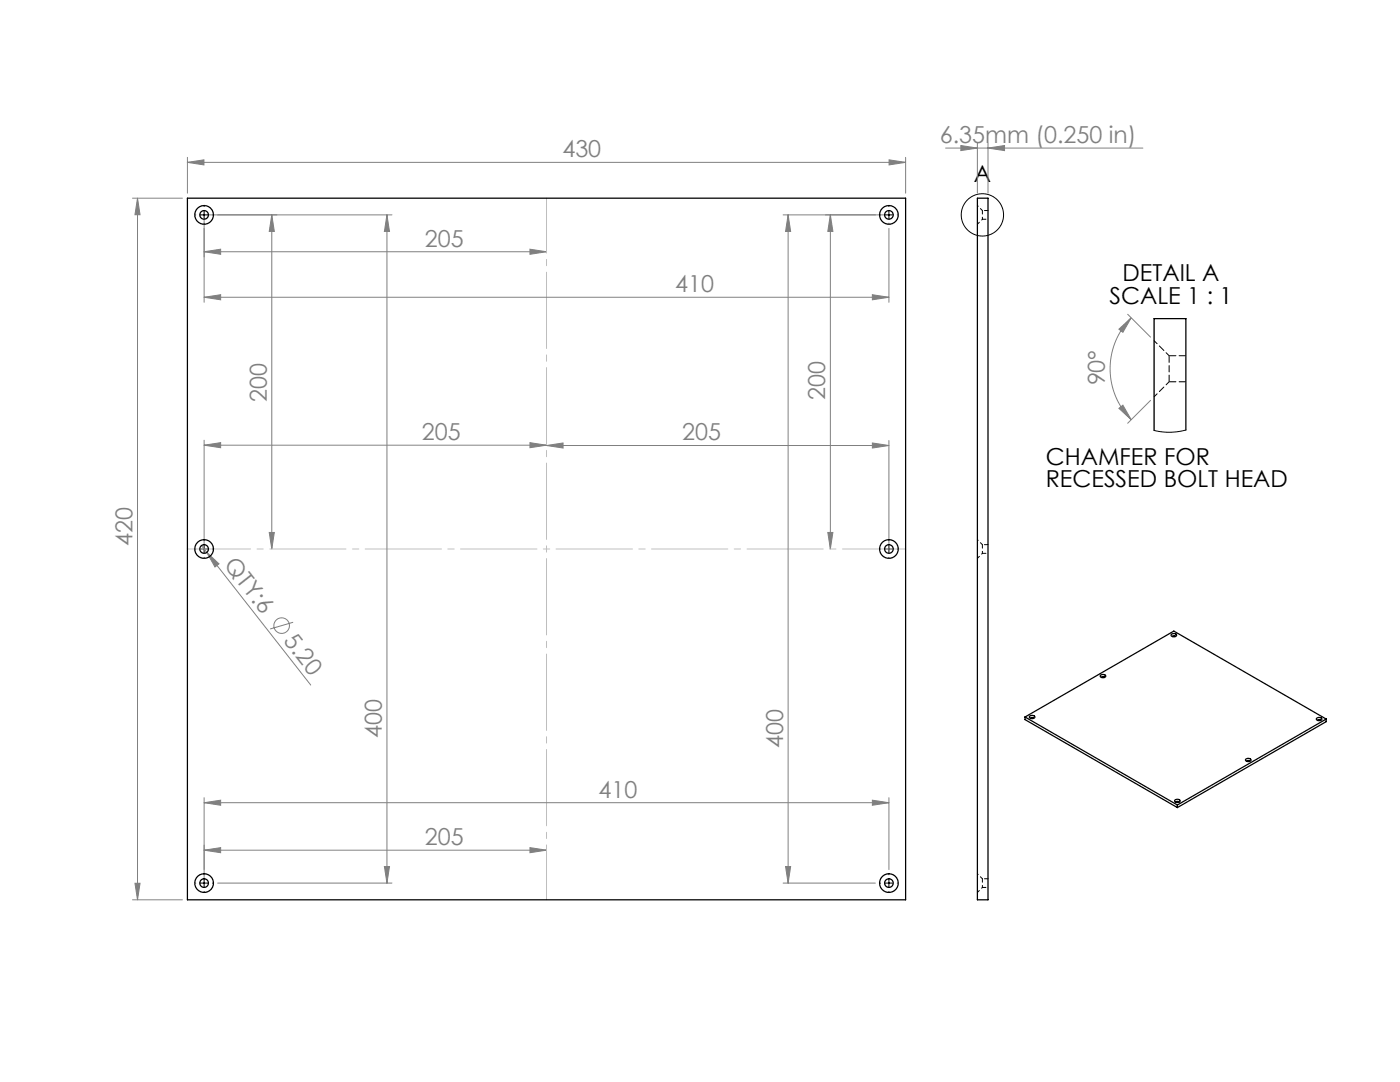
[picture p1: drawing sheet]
<svg xmlns="http://www.w3.org/2000/svg" width="279mm" height="216mm" viewBox="0 0 279 216" stroke-linecap="round" stroke-linejoin="round" font-family="sans-serif">
<g fill="none" stroke="#808080" stroke-width=".2">
<path d="M26.4 39.5h10M27.4 39.5v140M27.4 39.5l.6 3.3h-1.1zM37.4 32.4l3.3-.5v1zM37.4 31.4v7.1M37.4 32.4h143.3M177.4 31.9l3.3 .5-3.3 .5zM180.7 31.4v7.1M188.7 29.5h39.4M191.8 29l3.3 .5-3.3 .6zM195.1 28.5v10M197.2 29.5l3.3-.5v1.1z"/>
<path d="M197.2 28.5v10M40.7 50.2l3.3-.5v1zM40.7 59.3l3.3-.5v1zM40.7 43.9v16.4M40.7 50.2h68.4M40.7 59.3h136.7M41.7 42.9h36.5M54.2 42.9l.5 3.3h-1zM54.2 42.9v66.6M77.2 42.9v133.3M77.2 42.9l.5 3.3h-1zM105.8 49.7l3.3 .5-3.3 .5z"/>
<path d="M157.3 42.9v133.3M157.3 42.9l.5 3.3h-1zM165.7 42.9l.5 3.3h-1zM165.7 42.9v66.6M174.1 58.8l3.3 .5-3.3 .5zM176.4 42.9h-20.1M177.4 45.6v14.7M223.3 65.7l2.5-2.3-1.7 2.9zM225 62.7l4.6 4.6M225.8 63.4a14.4 14.4 0 0 0 0 20.3M229.6 79.9l-4.6 4.6M40.7 88.8l3.3-.5v1z"/>
<path d="M40.7 87.8v20.7M40.7 88.8h68.4M105.8 88.3l3.3 .5-3.3 .5zM109.1 88.9l3.3-.5v1zM109.1 88.9h68.3M174.1 88.4l3.3 .5-3.3 .5zM177.4 87.9v20.6M223.3 81.5l.8-.7 1.7 2.9zM40.2 108.9l1.1 1.3M41.3 110.2l2.4 2.3-.8 .6zM41.3 110.2l20.7 26.5M53.7 106.2h1l-.5 3.3z"/>
<path d="M165.2 106.2h1l-.5 3.3zM58.5 124.2l-4.6 1.3M40.7 159.2v16M174.1 159.7l3.3 .5-3.3 .5zM177.4 159.2v14.3M26.4 179.5h10M26.9 176.2h1.1l-.6 3.3zM40.7 169.6l3.3-.5v1.1zM40.7 160.2l3.3-.5v1zM40.7 169.6h68.4M40.7 160.2h136.7M43.4 176.2h34.8"/>
<path d="M76.7 172.9h1l-.5 3.3zM105.8 169.1l3.3 .5-3.3 .6zM156.3 176.2h18.4M156.8 172.9h1l-.5 3.3z"/>
<circle cx="56.2" cy="124.8" r="1.56"/>
</g>
<g fill="none" stroke="#000" stroke-width=".2">
<path d="M39.9 42.9h1.7M40.7 42v1.7M176.6 42.9h1.6M177.4 42v1.7M39.9 109.5h1.7M40.7 108.7v1.7M176.6 109.5h1.6M177.4 108.7v1.7M39.9 176.2h1.7M40.7 175.4v1.6M176.6 176.2h1.6M177.4 175.4v1.6"/>
<circle cx="196.1" cy="42.9" r="4.2"/>
</g>
<g fill="none" stroke="#000" stroke-width=".2" stroke-dasharray="15.2 1.3 1.3 1.3">
<path d="M39.1 42.9h-.1M40.7 41.2h.1M40.7 44.5v.1M42.4 42.9h.1M175.7 42.9h.1M177.4 41.2h.1M177.4 44.5v.1M179.1 42.9h.1M39.1 109.5h-.1M40.7 107.9v-.1M40.7 111.2h.1M42.4 109.5h.1"/>
<path d="M175.7 109.5h.1M177.4 107.9v-.1M177.4 111.2h.1M179.1 109.5h.1M39.1 176.2h-.1M40.7 174.5h.1M40.7 177.9h.1M42.4 176.2h.1M175.7 176.2h.1M177.4 174.5h.1M177.4 177.9h.1M179.1 176.2h.1"/>
</g>
<path d="M109.1 39.5v140" fill="none" stroke="#c0c0c0" stroke-width=".2" stroke-dasharray="15.2 1.3 1.3 1.3" stroke-dashoffset="4.3"/>
<path d="M37.4 109.5h143.3" fill="none" stroke="#c0c0c0" stroke-width=".2" stroke-dasharray="15.2 1.3 1.3 1.3" stroke-dashoffset="2.6"/>
<g fill="#808080">
<path d="M41.3 110.2l2.4 2.3-.8 .6z"/>
<path d="M174.1 88.4l3.3 .5-3.3 .5zM109.1 88.9l3.3-.5v1z"/>
<path d="M54.2 42.9l.5 3.3h-1zM53.7 106.2h1l-.5 3.3zM165.7 42.9l.5 3.3h-1zM165.2 106.2h1l-.5 3.3z"/>
<path d="M40.7 50.2l3.3-.5v1zM105.8 49.7l3.3 .5-3.3 .5zM40.7 169.6l3.3-.5v1.1zM105.8 169.1l3.3 .5-3.3 .6zM40.7 88.8l3.3-.5v1zM105.8 88.3l3.3 .5-3.3 .5z"/>
<path d="M197.2 29.5l3.3-.5v1.1zM191.8 29l3.3 .5-3.3 .6z"/>
<path d="M40.7 59.3l3.3-.5v1zM174.1 58.8l3.3 .5-3.3 .5zM40.7 160.2l3.3-.5v1zM174.1 159.7l3.3 .5-3.3 .5z"/>
<path d="M177.4 31.9l3.3 .5-3.3 .5zM37.4 32.4l3.3-.5v1z"/>
<path d="M223.3 65.7l2.5-2.3-1.7 2.9zM223.3 81.5l.8-.7 1.7 2.9z"/>
<path d="M27.4 39.5l.6 3.3h-1.1zM26.9 176.2h1.1l-.6 3.3zM77.2 42.9l.5 3.3h-1zM76.7 172.9h1l-.5 3.3zM157.3 42.9l.5 3.3h-1zM156.8 172.9h1l-.5 3.3z"/>
</g>
<g fill="none" stroke="#000" stroke-width=".25">
<path d="M37.4 39.5h143.3v140h-143.3zM195.1 39.5h2.1v140h-2.1zM236.7 85.8v-22.2h-6.4v22.3M219.7 134.7a.54 .54 0 0 1 .6-.2 .54 .54 0 0 1 .3 .6 .58 .58 0 0 1-.6 .2 .58 .58 0 0 1-.4-.5zM219.9 135.2l.2-.2 .3 .2M233.8 126.6a.54 .54 0 0 1 .6-.2 .54 .54 0 0 1 .4 .5 .58 .58 0 0 1-.6 .2 .58 .58 0 0 1-.5-.5zM234 127v-.1a.27 .27 0 0 1 .5 .1M204.6 143.1l29.7-17.2 30.4 17.6M204.6 143.1l30.4 17.5M204.6 143.1v.5l30.4 17.5M205.5 142.9a.54 .54 0 0 1 .6-.2 .54 .54 0 0 1 .4 .5 .58 .58 0 0 1-.6 .2 .58 .58 0 0 1-.4-.4zM205.7 143.4l.3-.2 .2 .2"/>
<path d="M234.5 159.6a.54 .54 0 0 1 .6-.2 .54 .54 0 0 1 .4 .6 .58 .58 0 0 1-.6 .2 .58 .58 0 0 1-.5-.5zM248.7 151.5a.54 .54 0 0 1 .5-.2 .54 .54 0 0 1 .4 .5 .58 .58 0 0 1-.6 .2 .58 .58 0 0 1-.4-.5zM248.9 151.9l.2-.2 .3 .2M262.8 143.3a.54 .54 0 0 1 .6-.2 .54 .54 0 0 1 .4 .5 .58 .58 0 0 1-.6 .2 .58 .58 0 0 1-.5-.4zM263 143.8l.3-.2 .2 .2M264.7 143.5l-29.7 17.1M264.7 143.5v.5l-29.7 17.1M234.7 160.1l.3-.2 .2 .2M235 160.6v.5"/>
<circle cx="40.7" cy="42.9" r="1.87"/>
<circle cx="40.7" cy="42.9" r=".87"/>
<circle cx="177.4" cy="42.9" r=".87"/>
<circle cx="177.4" cy="42.9" r="1.87"/>
<circle cx="40.7" cy="109.5" r="1.87"/>
<circle cx="40.7" cy="109.5" r=".87"/>
<circle cx="177.4" cy="109.5" r=".87"/>
<circle cx="177.4" cy="109.5" r="1.87"/>
<circle cx="40.7" cy="176.2" r=".87"/>
<circle cx="40.7" cy="176.2" r="1.87"/>
<circle cx="177.4" cy="176.2" r=".87"/>
<circle cx="177.4" cy="176.2" r="1.87"/>
</g>
<path d="M196.1 43.7v-1.7M196.1 110.4v-1.7M196.1 177.1v-1.8" fill="none" stroke="#000" stroke-width=".2" stroke-dasharray="1.3 .6" stroke-dashoffset=".9"/>
<path d="M195.1 44.7l1-1M196.1 42l-1-1M195.1 111.4l1-1M196.1 108.7l-1-1M195.1 178.1l1-1M196.1 175.3l-1-1" fill="none" stroke="#000" stroke-width=".2" stroke-dasharray="1.3 .6" stroke-dashoffset=".7"/>
<path d="M196.1 43.7h1.1M197.2 42h-1.1M196.1 110.4h1.1M197.2 108.7h-1.1M196.1 177.1h1.1M197.2 175.3h-1.1" fill="none" stroke="#000" stroke-width=".2" stroke-dasharray="1.3 .6" stroke-dashoffset=".6"/>
<path d="M236.7 85.8l-1.6 .3-1.6 .2-1.6-.1-1.6-.3" fill="none" stroke="#000" stroke-width=".2"/>
<path d="M233.3 76.2v-5.2M233.3 76.2h3.4M236.7 71h-3.4" fill="none" stroke="#000" stroke-width=".2" stroke-dasharray="1.3 .6" stroke-dashoffset="-.1"/>
<path d="M230.3 79.2l3-3M233.3 71l-3-3" fill="none" stroke="#000" stroke-width=".2" stroke-dasharray="1.3 .6" stroke-dashoffset=".4"/>
<g font-size="4.7" fill="#808080">
<text x="187.6" y="28.5">6.35mm (0.250 in)</text>
<text x="112.2" y="31.4">430</text>
<text x="84.8" y="49.2">205</text>
<text x="134.8" y="58.3">410</text>
<text x="220.5" y="76.9" transform="rotate(-89 220.5 76.9)">90°</text>
<text x="53.2" y="80.3" transform="rotate(-90 53.2 80.3)">200</text>
<text x="164.7" y="79.8" transform="rotate(-90 164.7 79.8)">200</text>
<text x="84.2" y="87.8">205</text>
<text x="136.2" y="87.9">205</text>
<text x="26.4" y="108.9" transform="rotate(-90 26.4 108.9)">420</text>
<text x="44.6" y="112.7" transform="rotate(52 44.6 112.7)">QTY:6</text>
<text x="56.4" y="127.9" transform="rotate(52 56.4 127.9)">5.20</text>
<text x="76.2" y="147.2" transform="rotate(-90 76.2 147.2)">400</text>
<text x="156.3" y="149.3" transform="rotate(-90 156.3 149.3)">400</text>
<text x="119.4" y="159.2">410</text>
<text x="84.8" y="168.6">205</text>
</g>
<g font-size="4.7">
<text x="194.4" y="36.3">A</text>
<text x="224" y="56.2">DETAIL A</text>
<text x="221.4" y="60.7">SCALE 1 : 1</text>
<text x="208.7" y="92.7">CHAMFER FOR</text>
<text x="208.7" y="97.3">RECESSED BOLT HEAD</text>
</g>
</svg>
